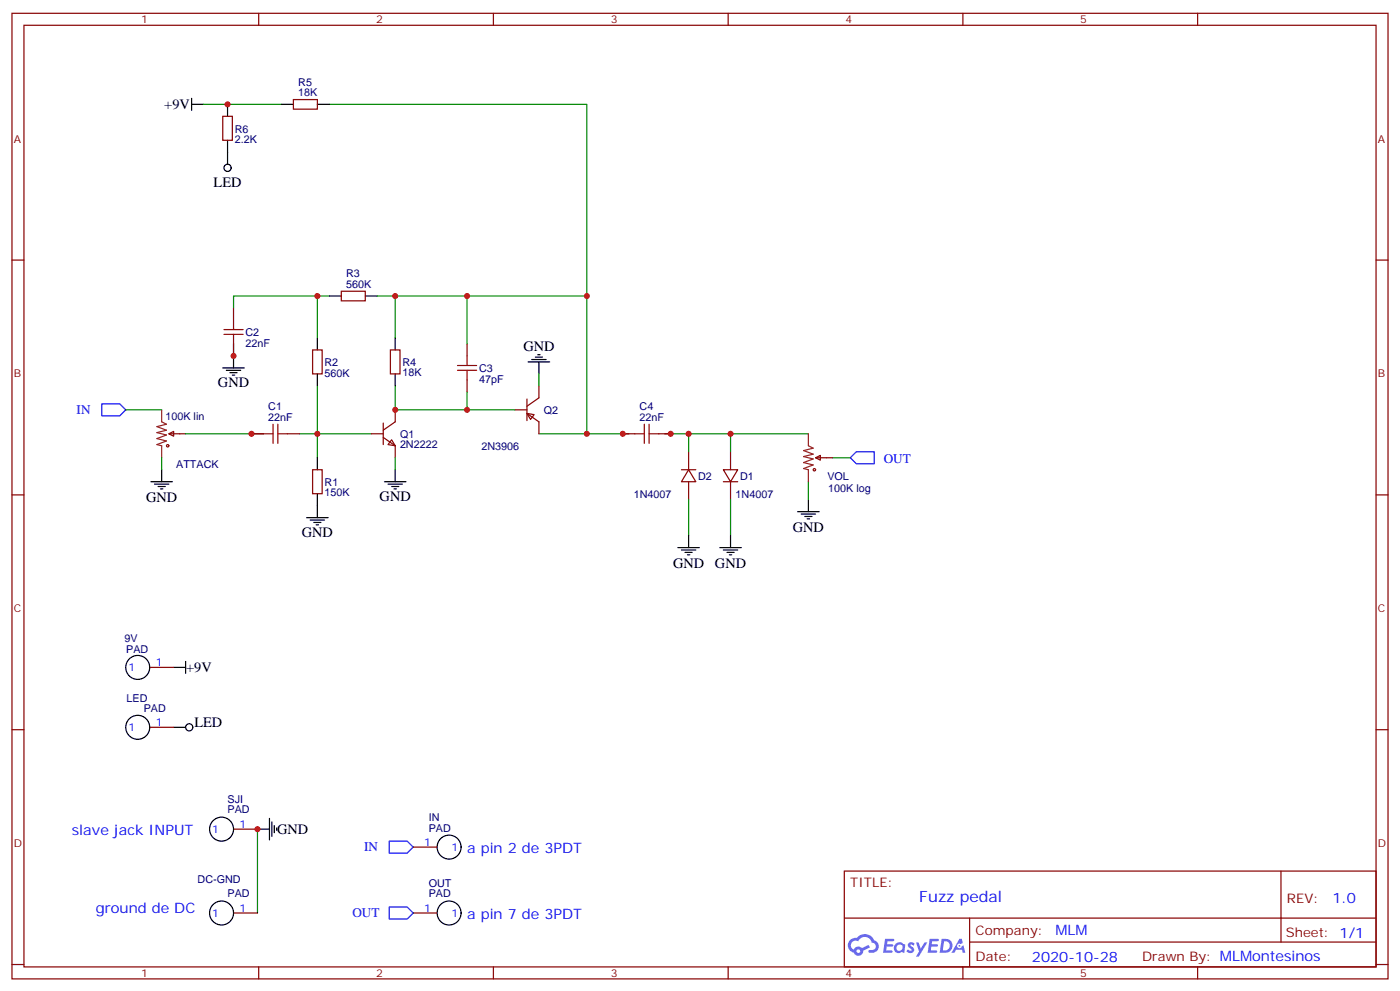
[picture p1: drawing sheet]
<svg xmlns="http://www.w3.org/2000/svg" width="412mm" height="292mm" viewBox="0 0 412 292" stroke-linecap="round" stroke-linejoin="round" font-family="sans-serif">
<g fill="none" stroke="#870000" stroke-width=".35">
<path d="M3.5 3.9h405.4v284.4h-405.4zM7.1 7.4h398.2v277.3h-398.2zM76.2 3.9v3.5M145.3 3.9v3.5M214.5 3.9v3.5M283.6 3.9v3.5M352.8 3.9v3.5M3.5 76.6h3.6M405.3 76.6h3.6M3.5 145.7h3.6M405.3 145.7h3.6M3.5 214.9h3.6"/>
<path d="M405.3 214.9h3.6M248.7 256.5h156.6v28.2h-156.6zM377.3 256.5v20.9M248.7 270.4h156.5M285.6 277.4h119.6M285.6 270.4v14.1M3.5 284h3.6M76.2 284.7v3.6M145.3 284.7v3.6M214.5 284.7v3.6M283.6 284.7v3.6M352.8 284.7v3.6"/>
<path d="M405.3 284h3.6"/>
</g>
<g fill="#5487ff">
<path d="M267.7 277.7a1.22 1.22 0 0 1 1.7 .2l-.4 .6a.47 .47 0 0 0-.3-.4 .47 .47 0 0 0-.5 .2l.1 .2a1.14 1.14 0 0 1 .8 1.8 1.14 1.14 0 0 1-1.9 0l-.2-.2 .5-.6 .7 .5a.29 .29 0 0 0 .3-.3 .29 .29 0 0 0-.2-.3 1.04 1.04 0 0 1-.6-1.7z"/>
<path d="M260.7 276.4h2.4l.3 .2-.2 .5-1.8 .1-.1 .8h1.5l.3 .4-.3 .4h-1.6l-.2 1.1h1.7l.2 .3-.2 .3-2.6 .1z"/>
<path d="M273.8 276.4h2.4l.3 .2-.1 .5-1.8 .1-.2 .8h1.6l.3 .4-.4 .4h-1.6l-.1 1.1h1.7l.2 .3-.2 .3-2.6 .1z"/>
<path d="M282.6 276.4h.7l.3 1.3-.6 .3a.69 .69 0 0 0-1 .3 .69 .69 0 0 0 .4 .9 .69 .69 0 0 0 .9-.6l.5-.2 .6 2.2h-.8l-.2-.9h-1.8l-.5 .9h-.8z"/>
<path d="M269.8 277.5h.8l.6 1.8 1.1-1.8h.9l-2.6 4.2h-.8l.9-1.5z"/>
<path d="M277.4 276.4l-.6 4.2h1.3a2.11 2.11 0 0 0 2.5-2.1 2.11 2.11 0 0 0-2.5-2.1zM278.1 277.2a1.39 1.39 0 0 1 1.7 1.4 1.39 1.39 0 0 1-1.8 1.3h-.3z"/>
<path d="M263.7 278.1a1.54 1.54 0 0 0-.1 2.1 1.54 1.54 0 0 0 2.2 .1l.6 .3 .3-2.3-.2-.3h-.4a1.49 1.49 0 0 0-2.4 .1zM264 279.1a.94 .94 0 0 1 1.8 0 .94 .94 0 0 1-1.8 0z"/>
<path d="M250.4 276.8a2.18 2.18 0 0 0 1.1 3.7 1.44 1.44 0 0 0 1.6 .9 1.44 1.44 0 0 0 1.2-1.4l2-1-.5-.8-1.9 1a1.47 1.47 0 0 0-2.4 .4 1.39 1.39 0 0 1-.7-1.9 1.39 1.39 0 0 1 2-.5 2.12 2.12 0 0 1 2.2-1.3 2.12 2.12 0 0 1 1.9 1.7 1.14 1.14 0 0 1 1.1 1.4 1.14 1.14 0 0 1-1.7 .7 .43 .43 0 0 0-.5 .4 .43 .43 0 0 0 .4 .5 1.98 1.98 0 0 0 2.5-1.2 1.98 1.98 0 0 0-1.2-2.6 3.1 3.1 0 0 0-5.3-.6l-.9 .1zM252.3 280.1a.55 .55 0 0 1 1.1 0 .55 .55 0 0 1-1.1 0z"/>
<circle cx="282.6" cy="278.5" r=".26"/>
</g>
<g fill="none" stroke="#008700" stroke-width=".35">
<path d="M60 30.7h22.9M97 30.7h75.9v56.5M68.8 90.7v-3.5h24.7v12.3M93.5 87.2h3.5M111.1 87.2h5.3v12.3M116.4 87.2h56.5v40.5h-14.2M137.6 87.2v14.1M68.8 101.3v3.5M93.5 113.6v21.2M116.4 113.6v7.1h35.3M137.6 115.4v5.3M158.7 110.1v3.5"/>
<path d="M37 120.7h10.6M47.6 134.8v3.5M54.7 127.7h22.9M88.2 127.7h21.2M116.4 134.8v3.5M172.9 127.7h12.3M195.8 127.7h42.3M202.8 127.7v5.3M215.2 127.7v5.3M245.2 134.8h5.3M202.8 147.1v10.6M215.2 147.1v10.6"/>
<path d="M238.1 141.9v5.2M75.8 244.2v24.7"/>
</g>
<path d="M30 118.9h5.3l1.7 1.8-1.7 1.7h-5.3zM250.5 134.8l1.7-1.8h5.3v3.6h-5.3zM114.7 247.7h5.2l1.8 1.7-1.8 1.8h-5.2zM114.7 267.1h5.2l1.8 1.8-1.8 1.7h-5.2z" fill="none" stroke="#00f" stroke-width=".35"/>
<g fill="none" stroke="#000" stroke-width=".35">
<path d="M56.4 30.7h3.6M56.4 29v3.5M67 30.7v3.6M82.9 30.7h3.5M93.5 30.7h3.5M67 41.3v7.1M93.5 99.5v3.5M97 87.2h3.5M107.6 87.2h3.5M116.4 99.5v3.5M65.6 108.3h6.4M66.7 109h4.2"/>
<path d="M67.7 109.7h2.1M68.4 110.5h.7M68.8 104.8v3.5M93.5 110.1v3.5M116.4 110.1v3.5M155.6 106.6h6.3M156.6 105.9h4.3M157.7 105.2h2.1M158.4 104.5h.7M158.7 106.6v3.5M47.6 138.3v3.6M93.5 134.8v3.5"/>
<path d="M116.4 138.3v3.6M44.4 141.9h6.4M45.5 142.6h4.2M46.6 143.3h2.1M47.3 144h.7M90.3 152.4h6.4M91.4 153.1h4.2M92.4 153.8h2.1M93.1 154.6h.7M93.5 145.4v7M113.2 141.9h6.4M114.3 142.6h4.2"/>
<path d="M115.4 143.3h2.1M116.1 144h.7M202.8 157.7v3.6M215.2 157.7v3.6M234.9 150.7h6.4M236 151.4h4.2M237.1 152.1h2.1M237.8 152.8h.7M238.1 147.1v3.6M199.7 161.3h6.3M200.7 162h4.3M201.8 162.7h2.1"/>
<path d="M202.5 163.4h.7M212 161.3h6.4M213.1 162h4.2M214.1 162.7h2.2M214.8 163.4h.7M51.2 196.5h3.5M54.7 194.8v3.5M51.2 214.2h3.5M75.8 244.2h3.6M79.4 241v6.3M80.1 242v4.3M80.8 243.1v2.1"/>
<path d="M81.5 243.8v.7"/>
<circle cx="67" cy="49.4" r="1.06"/>
<circle cx="40.6" cy="196.5" r="3.5"/>
<circle cx="40.6" cy="214.2" r="3.5"/>
<circle cx="55.7" cy="214.2" r="1.06"/>
<circle cx="65.3" cy="244.2" r="3.5"/>
<circle cx="132.3" cy="249.4" r="3.5"/>
<circle cx="65.3" cy="268.9" r="3.5"/>
<circle cx="132.3" cy="268.9" r="3.5"/>
</g>
<path d="M47.6 120.7v3.5l1.4 .7-2.8 .7 2.8 1.1-2.8 .7 2.8 .7-2.8 1.1 2.8 .7-2.8 1 1.4 .4v3.5M238.1 127.7v3.6l1.4 .7-2.8 .7 2.8 1-2.8 .7 2.8 .7-2.8 1.1 2.8 .7-2.8 1.1 1.4 .3v3.6" fill="none" stroke="#8c2424" stroke-width=".35"/>
<g fill="none" stroke="#870000" stroke-width=".35">
<path d="M65.6 34.3h2.8v7h-2.8zM86.4 29.3h7.1v2.8h-7.1zM68.8 90.7v3.5M100.5 85.8h7.1v2.8h-7.1zM68.8 101.3v3.5M92.1 103h2.8v7.1h-2.8zM115 103h2.8v7.1h-2.8zM137.6 101.3v3.5M137.6 111.9v3.5M155.2 117.5v6.4M158.7 113.6v3.6l-3.5 2.4M49.7 127.7l1.5-.7v1.4z"/>
<path d="M49.7 127.7h5M74.1 127.7h3.5M84.7 127.7h3.5M92.1 138.3h2.8v7.1h-2.8zM109.4 127.7h3.5M112.9 128.8l3.5 2.5v3.5M112.9 124.6v6.3M115.4 129.5l1 1.8-2.1-.4zM116.4 120.7v3.5l-3.5 2.5M151.7 120.7h3.5M155.2 121.7l2.1 .4-1 1.4zM155.2 121.7l3.5 2.5v3.5"/>
<path d="M183.4 127.7h3.6M194 127.7h3.6M200.7 138.3h4.3M202.8 138.3l2.2 3.6h-4.3zM202.8 133v5.3M213.1 138.3h4.2l-2.1 3.6zM215.2 133v5.3M240.2 134.8l1.5-.7v1.4zM240.2 134.8h5M202.8 141.9v5.2M213.1 141.9h4.2M215.2 141.9v5.2"/>
<path d="M44.1 196.5h7.1M44.1 214.2h7.1M68.8 244.2h7M121.7 249.4h7.1M68.8 268.9h7M121.7 268.9h7.1"/>
</g>
<g fill="none" stroke="#900" stroke-width=".35">
<circle cx="49.4" cy="131.3" r=".35"/>
<circle cx="239.9" cy="138.3" r=".35"/>
</g>
<g fill="none" stroke="#a10000" stroke-width=".35">
<path d="M66 97h5.6M66 98.5h5.6M68.8 94.2v2.8M68.8 98.5v2.8M134.8 107.6h5.6M134.8 109h5.6M137.6 104.8v2.8M137.6 109v2.9M77.6 127.7h2.8M80.4 124.9v5.7M81.8 127.7h2.9M81.8 124.9v5.7"/>
<path d="M187 127.7h2.8M189.8 124.9v5.7M191.2 127.7h2.8M191.2 124.9v5.7"/>
</g>
<g fill="#c00">
<circle cx="75.8" cy="244.2" r=".88"/>
<circle cx="93.5" cy="127.7" r=".88"/>
<circle cx="93.5" cy="87.2" r=".88"/>
<circle cx="116.4" cy="87.2" r=".88"/>
<circle cx="116.4" cy="120.7" r=".88"/>
<circle cx="137.6" cy="87.2" r=".88"/>
<circle cx="137.6" cy="120.7" r=".88"/>
<circle cx="172.9" cy="87.2" r=".88"/>
<circle cx="172.9" cy="127.7" r=".88"/>
<circle cx="202.8" cy="127.7" r=".88"/>
<circle cx="215.2" cy="127.7" r=".88"/>
<circle cx="67" cy="30.7" r=".88"/>
<circle cx="68.8" cy="104.8" r=".88"/>
<circle cx="74.1" cy="127.7" r=".88"/>
<circle cx="183.4" cy="127.7" r=".88"/>
<circle cx="197.6" cy="127.7" r=".88"/>
</g>
<text font-size="4.6" fill="#00f" x="270.8" y="265.5">Fuzz pedal</text>
<g font-size="4.2">
<text x="48.4" y="32.2">+9V</text>
<text x="62.9" y="55.1">LED</text>
<text x="154.2" y="103.4">GND</text>
<text x="64.2" y="114">GND</text>
<text x="43" y="148">GND</text>
<text x="111.8" y="147.5">GND</text>
<text x="88.9" y="158.1">GND</text>
<text x="233.5" y="156.8">GND</text>
<text x="198.3" y="167.4">GND</text>
<text x="210.6" y="167.4">GND</text>
<text x="54.9" y="198">+9V</text>
<text x="57.3" y="214.2">LED</text>
<text x="81.7" y="245.6">GND</text>
</g>
<g font-size="4.2" fill="#00f">
<text x="21.2" y="245.9">slave jack INPUT</text>
<text x="137.6" y="251.2">a pin 2 de 3PDT</text>
<text x="28.2" y="268.9">ground de DC</text>
<text x="392.5" y="265.8">1.0</text>
<text x="137.6" y="270.6">a pin 7 de 3PDT</text>
<text x="310.9" y="275.3">MLM</text>
<text x="304" y="283.1">2020-10-28</text>
</g>
<g font-size="3.9" fill="#00f">
<text x="22.6" y="121.9">IN</text>
<text x="260.3" y="136.2">OUT</text>
<text x="107.2" y="250.7">IN</text>
<text x="103.8" y="270.1">OUT</text>
</g>
<g font-size="3.9" fill="#800">
<text x="250.5" y="261.1">TITLE:</text>
<text x="379.1" y="265.8">REV:</text>
<text x="287.4" y="275.3">Company:</text>
<text x="378.7" y="275.9">Sheet: 1/1</text>
<text x="287.4" y="283">Date:</text>
<text x="336.4" y="283.1">Drawn By: MLMontesinos</text>
</g>
<g font-size="3.2" fill="#800">
<text x="41.6" y="6.9">1</text>
<text x="110.8" y="6.9">2</text>
<text x="179.9" y="6.9">3</text>
<text x="249.1" y="6.9">4</text>
<text x="318.2" y="6.9">5</text>
<text x="4.1" y="42">A</text>
<text x="405.9" y="42">A</text>
<text x="4.1" y="111.2">B</text>
<text x="405.9" y="111.2">B</text>
<text x="4.1" y="180.3">C</text>
<text x="405.9" y="180.3">C</text>
<text x="4.1" y="249.4">D</text>
<text x="405.9" y="249.4">D</text>
<text x="41.6" y="287.7">1</text>
<text x="110.8" y="287.7">2</text>
<text x="179.9" y="287.7">3</text>
<text x="249.1" y="287.7">4</text>
<text x="318.2" y="287.7">5</text>
</g>
<g font-size="3.2" fill="#000080">
<text x="87.9" y="28.3">18K</text>
<text x="87.9" y="25.2">R5</text>
<text x="69.1" y="39.1">R6</text>
<text x="69.1" y="42.1">2.2K</text>
<text x="102" y="81.6">R3</text>
<text x="102" y="84.7">560K</text>
<text x="72.3" y="99">C2</text>
<text x="72.3" y="102.1">22nF</text>
<text x="95.6" y="107.8">R2</text>
<text x="118.5" y="107.8">R4</text>
<text x="95.6" y="110.9">560K</text>
<text x="118.5" y="110.9">18K</text>
<text x="141.1" y="112.6">47pF</text>
<text x="141.1" y="109.5">C3</text>
<text x="48.7" y="123.7">100K lin</text>
<text x="79" y="123.9">22nF</text>
<text x="79" y="120.7">C1</text>
<text x="160.2" y="121.8">Q2</text>
<text x="188.4" y="123.9">22nF</text>
<text x="188.4" y="120.7">C4</text>
<text x="117.8" y="129">Q1</text>
<text x="51.9" y="137.8">ATTACK</text>
<text x="117.8" y="132">2N2222</text>
<text x="141.8" y="132.5">2N3906</text>
<text x="95.6" y="143.1">R1</text>
<text x="205.7" y="141.2">D2</text>
<text x="218" y="141.2">D1</text>
<text x="243.7" y="141.2">VOL</text>
<text x="95.6" y="146.1">150K</text>
<text x="186.7" y="146.5">1N4007</text>
<text x="216.7" y="146.5">1N4007</text>
<text x="244" y="144.7">100K log</text>
<text x="36.7" y="188.9">9V</text>
<text x="37.2" y="192.4">PAD</text>
<text x="37.3" y="206.6">LED</text>
<text x="42.3" y="209.5">PAD</text>
<text x="67" y="239.5">PAD</text>
<text x="67" y="236.4">SJI</text>
<text x="126.3" y="244.9">PAD</text>
<text x="126.3" y="241.8">IN</text>
<text x="58.2" y="260">DC-GND</text>
<text x="126.3" y="261.2">OUT</text>
<text x="67" y="264.2">PAD</text>
<text x="126.3" y="264.3">PAD</text>
</g>
<g font-size="3.2" fill="#00f">
<text x="37.8" y="197.6">1</text>
<text x="45.9" y="196.2">1</text>
<text x="37.8" y="215.2">1</text>
<text x="45.9" y="213.8">1</text>
<text x="62.5" y="245.2">1</text>
<text x="70.6" y="243.8">1</text>
<text x="125" y="249.1">1</text>
<text x="133" y="250.5">1</text>
<text x="62.5" y="269.9">1</text>
<text x="70.6" y="268.5">1</text>
<text x="125" y="268.5">1</text>
<text x="133" y="269.9">1</text>
</g>
</svg>
